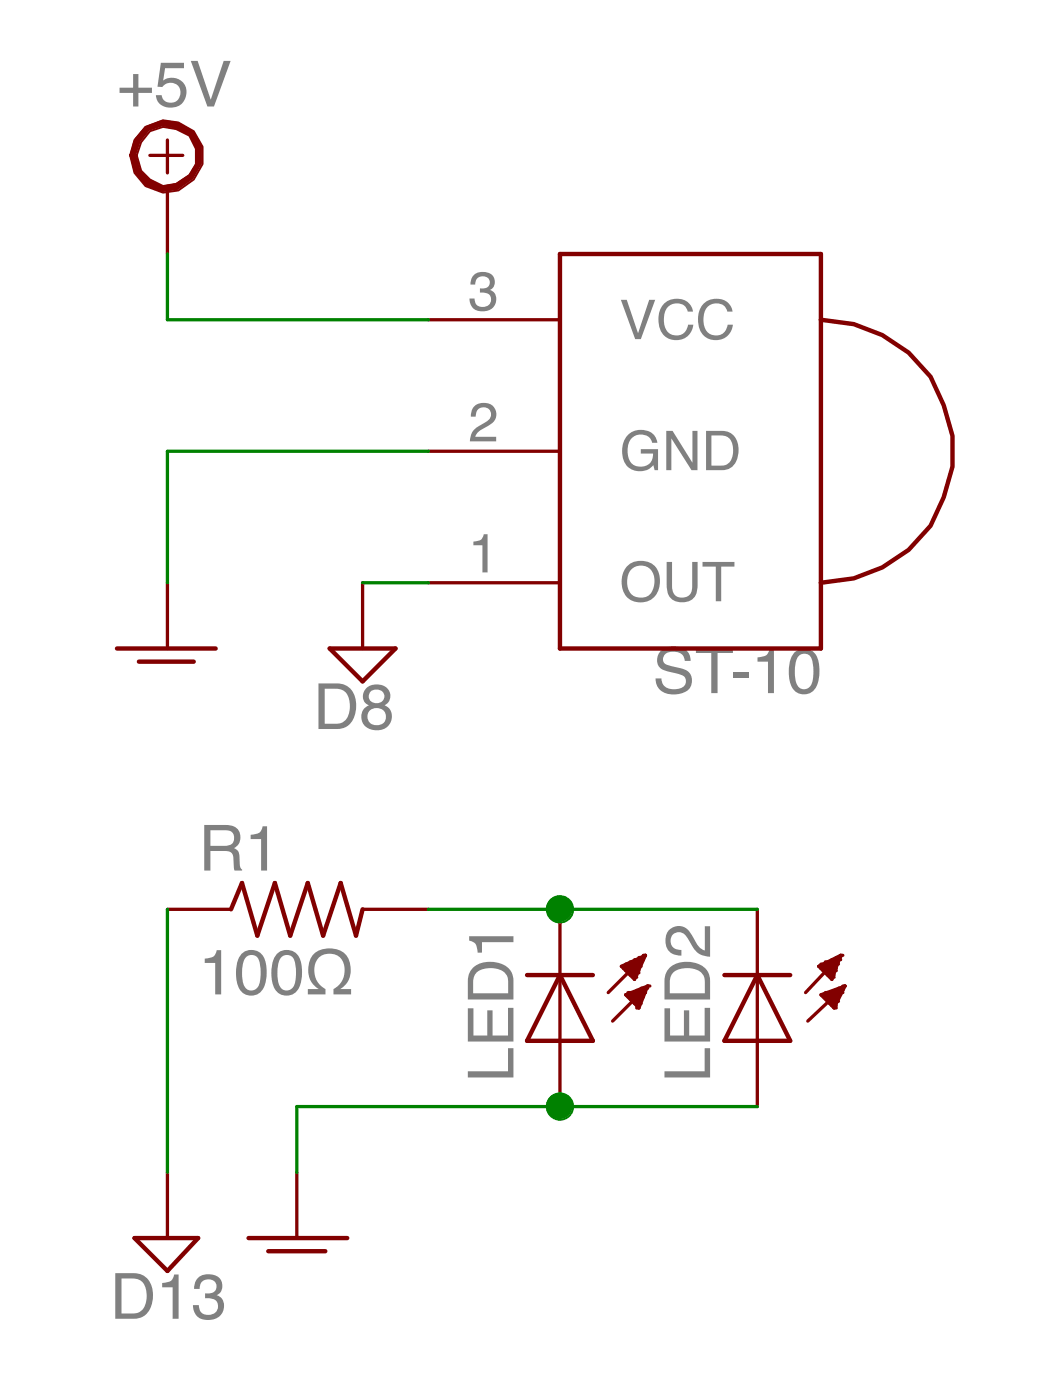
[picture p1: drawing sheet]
<?xml version="1.0" encoding="utf-8"?>
<!DOCTYPE eagle SYSTEM "eagle.dtd">
<eagle version="6.6.0">
<drawing>
<settings>
<setting alwaysvectorfont="no"/>
<setting verticaltext="up"/>
</settings>
<grid distance="0.1" unitdist="inch" unit="inch" style="lines" multiple="1" display="no" altdistance="0.01" altunitdist="inch" altunit="inch"/>
<schematic xreflabel="%F%N/%S.%C%R" xrefpart="/%S.%C%R">
<libraries>
<library name="resistor">
<symbols>
<symbol name="R-US">
<wire x1="-2.54" y1="0" x2="-2.159" y2="1.016" width="0.2032" layer="94"/>
<wire x1="-2.159" y1="1.016" x2="-1.524" y2="-1.016" width="0.2032" layer="94"/>
<wire x1="-1.524" y1="-1.016" x2="-0.889" y2="1.016" width="0.2032" layer="94"/>
<wire x1="-0.889" y1="1.016" x2="-0.254" y2="-1.016" width="0.2032" layer="94"/>
<wire x1="-0.254" y1="-1.016" x2="0.381" y2="1.016" width="0.2032" layer="94"/>
<wire x1="0.381" y1="1.016" x2="1.016" y2="-1.016" width="0.2032" layer="94"/>
<wire x1="1.016" y1="-1.016" x2="1.651" y2="1.016" width="0.2032" layer="94"/>
<wire x1="1.651" y1="1.016" x2="2.286" y2="-1.016" width="0.2032" layer="94"/>
<wire x1="2.286" y1="-1.016" x2="2.54" y2="0" width="0.2032" layer="94"/>
<text x="-3.81" y="1.4986" size="1.778" layer="95">&gt;NAME</text>
<text x="-3.81" y="-3.302" size="1.778" layer="96">&gt;VALUE</text>
<pin name="2" x="5.08" y="0" visible="off" length="short" direction="pas" swaplevel="1" rot="R180"/>
<pin name="1" x="-5.08" y="0" visible="off" length="short" direction="pas" swaplevel="1"/>
</symbol>
</symbols>
<devicesets>
<deviceset name="R-US_" prefix="R" uservalue="yes">
<gates>
<gate name="G$1" symbol="R-US" x="0" y="0"/>
</gates>
<devices>
<device name="R0402" package="R0402">
<connects>
<connect gate="G$1" pin="1" pad="1"/>
<connect gate="G$1" pin="2" pad="2"/>
</connects>
<technologies>
<technology name=""/>
</technologies>
</device>
<device name="R0603" package="R0603">
<connects>
<connect gate="G$1" pin="1" pad="1"/>
<connect gate="G$1" pin="2" pad="2"/>
</connects>
<technologies>
<technology name=""/>
</technologies>
</device>
<device name="R0805" package="R0805">
<connects>
<connect gate="G$1" pin="1" pad="1"/>
<connect gate="G$1" pin="2" pad="2"/>
</connects>
<technologies>
<technology name=""/>
</technologies>
</device>
<device name="R0805W" package="R0805W">
<connects>
<connect gate="G$1" pin="1" pad="1"/>
<connect gate="G$1" pin="2" pad="2"/>
</connects>
<technologies>
<technology name=""/>
</technologies>
</device>
<device name="R1005" package="R1005">
<connects>
<connect gate="G$1" pin="1" pad="1"/>
<connect gate="G$1" pin="2" pad="2"/>
</connects>
<technologies>
<technology name=""/>
</technologies>
</device>
<device name="R1206" package="R1206">
<connects>
<connect gate="G$1" pin="1" pad="1"/>
<connect gate="G$1" pin="2" pad="2"/>
</connects>
<technologies>
<technology name=""/>
</technologies>
</device>
<device name="R1206W" package="R1206W">
<connects>
<connect gate="G$1" pin="1" pad="1"/>
<connect gate="G$1" pin="2" pad="2"/>
</connects>
<technologies>
<technology name=""/>
</technologies>
</device>
<device name="R1210" package="R1210">
<connects>
<connect gate="G$1" pin="1" pad="1"/>
<connect gate="G$1" pin="2" pad="2"/>
</connects>
<technologies>
<technology name=""/>
</technologies>
</device>
<device name="R1210W" package="R1210W">
<connects>
<connect gate="G$1" pin="1" pad="1"/>
<connect gate="G$1" pin="2" pad="2"/>
</connects>
<technologies>
<technology name=""/>
</technologies>
</device>
<device name="R2010" package="R2010">
<connects>
<connect gate="G$1" pin="1" pad="1"/>
<connect gate="G$1" pin="2" pad="2"/>
</connects>
<technologies>
<technology name=""/>
</technologies>
</device>
<device name="R2010W" package="R2010W">
<connects>
<connect gate="G$1" pin="1" pad="1"/>
<connect gate="G$1" pin="2" pad="2"/>
</connects>
<technologies>
<technology name=""/>
</technologies>
</device>
<device name="R2012" package="R2012">
<connects>
<connect gate="G$1" pin="1" pad="1"/>
<connect gate="G$1" pin="2" pad="2"/>
</connects>
<technologies>
<technology name=""/>
</technologies>
</device>
<device name="R2012W" package="R2012W">
<connects>
<connect gate="G$1" pin="1" pad="1"/>
<connect gate="G$1" pin="2" pad="2"/>
</connects>
<technologies>
<technology name=""/>
</technologies>
</device>
<device name="R2512" package="R2512">
<connects>
<connect gate="G$1" pin="1" pad="1"/>
<connect gate="G$1" pin="2" pad="2"/>
</connects>
<technologies>
<technology name=""/>
</technologies>
</device>
<device name="R2512W" package="R2512W">
<connects>
<connect gate="G$1" pin="1" pad="1"/>
<connect gate="G$1" pin="2" pad="2"/>
</connects>
<technologies>
<technology name=""/>
</technologies>
</device>
<device name="R3216" package="R3216">
<connects>
<connect gate="G$1" pin="1" pad="1"/>
<connect gate="G$1" pin="2" pad="2"/>
</connects>
<technologies>
<technology name=""/>
</technologies>
</device>
<device name="R3216W" package="R3216W">
<connects>
<connect gate="G$1" pin="1" pad="1"/>
<connect gate="G$1" pin="2" pad="2"/>
</connects>
<technologies>
<technology name=""/>
</technologies>
</device>
<device name="R3225" package="R3225">
<connects>
<connect gate="G$1" pin="1" pad="1"/>
<connect gate="G$1" pin="2" pad="2"/>
</connects>
<technologies>
<technology name=""/>
</technologies>
</device>
<device name="R3225W" package="R3225W">
<connects>
<connect gate="G$1" pin="1" pad="1"/>
<connect gate="G$1" pin="2" pad="2"/>
</connects>
<technologies>
<technology name=""/>
</technologies>
</device>
<device name="R5025" package="R5025">
<connects>
<connect gate="G$1" pin="1" pad="1"/>
<connect gate="G$1" pin="2" pad="2"/>
</connects>
<technologies>
<technology name=""/>
</technologies>
</device>
<device name="R5025W" package="R5025W">
<connects>
<connect gate="G$1" pin="1" pad="1"/>
<connect gate="G$1" pin="2" pad="2"/>
</connects>
<technologies>
<technology name=""/>
</technologies>
</device>
<device name="R6332" package="R6332">
<connects>
<connect gate="G$1" pin="1" pad="1"/>
<connect gate="G$1" pin="2" pad="2"/>
</connects>
<technologies>
<technology name=""/>
</technologies>
</device>
<device name="R6332W" package="R6332W">
<connects>
<connect gate="G$1" pin="1" pad="1"/>
<connect gate="G$1" pin="2" pad="2"/>
</connects>
<technologies>
<technology name=""/>
</technologies>
</device>
<device name="M0805" package="M0805">
<connects>
<connect gate="G$1" pin="1" pad="1"/>
<connect gate="G$1" pin="2" pad="2"/>
</connects>
<technologies>
<technology name=""/>
</technologies>
</device>
<device name="M1206" package="M1206">
<connects>
<connect gate="G$1" pin="1" pad="1"/>
<connect gate="G$1" pin="2" pad="2"/>
</connects>
<technologies>
<technology name=""/>
</technologies>
</device>
<device name="M1406" package="M1406">
<connects>
<connect gate="G$1" pin="1" pad="1"/>
<connect gate="G$1" pin="2" pad="2"/>
</connects>
<technologies>
<technology name=""/>
</technologies>
</device>
<device name="M2012" package="M2012">
<connects>
<connect gate="G$1" pin="1" pad="1"/>
<connect gate="G$1" pin="2" pad="2"/>
</connects>
<technologies>
<technology name=""/>
</technologies>
</device>
<device name="M2309" package="M2309">
<connects>
<connect gate="G$1" pin="1" pad="1"/>
<connect gate="G$1" pin="2" pad="2"/>
</connects>
<technologies>
<technology name=""/>
</technologies>
</device>
<device name="M3216" package="M3216">
<connects>
<connect gate="G$1" pin="1" pad="1"/>
<connect gate="G$1" pin="2" pad="2"/>
</connects>
<technologies>
<technology name=""/>
</technologies>
</device>
<device name="M3516" package="M3516">
<connects>
<connect gate="G$1" pin="1" pad="1"/>
<connect gate="G$1" pin="2" pad="2"/>
</connects>
<technologies>
<technology name=""/>
</technologies>
</device>
<device name="M5923" package="M5923">
<connects>
<connect gate="G$1" pin="1" pad="1"/>
<connect gate="G$1" pin="2" pad="2"/>
</connects>
<technologies>
<technology name=""/>
</technologies>
</device>
<device name="0204/5" package="0204/5">
<connects>
<connect gate="G$1" pin="1" pad="1"/>
<connect gate="G$1" pin="2" pad="2"/>
</connects>
<technologies>
<technology name=""/>
</technologies>
</device>
<device name="0204/7" package="0204/7">
<connects>
<connect gate="G$1" pin="1" pad="1"/>
<connect gate="G$1" pin="2" pad="2"/>
</connects>
<technologies>
<technology name=""/>
</technologies>
</device>
<device name="0207/10" package="0207/10">
<connects>
<connect gate="G$1" pin="1" pad="1"/>
<connect gate="G$1" pin="2" pad="2"/>
</connects>
<technologies>
<technology name=""/>
</technologies>
</device>
<device name="0207/12" package="0207/12">
<connects>
<connect gate="G$1" pin="1" pad="1"/>
<connect gate="G$1" pin="2" pad="2"/>
</connects>
<technologies>
<technology name=""/>
</technologies>
</device>
<device name="0207/15" package="0207/15">
<connects>
<connect gate="G$1" pin="1" pad="1"/>
<connect gate="G$1" pin="2" pad="2"/>
</connects>
<technologies>
<technology name=""/>
</technologies>
</device>
<device name="0207/2V" package="0207/2V">
<connects>
<connect gate="G$1" pin="1" pad="1"/>
<connect gate="G$1" pin="2" pad="2"/>
</connects>
<technologies>
<technology name=""/>
</technologies>
</device>
<device name="0207/5V" package="0207/5V">
<connects>
<connect gate="G$1" pin="1" pad="1"/>
<connect gate="G$1" pin="2" pad="2"/>
</connects>
<technologies>
<technology name=""/>
</technologies>
</device>
<device name="0207/7" package="0207/7">
<connects>
<connect gate="G$1" pin="1" pad="1"/>
<connect gate="G$1" pin="2" pad="2"/>
</connects>
<technologies>
<technology name=""/>
</technologies>
</device>
<device name="0309/10" package="0309/10">
<connects>
<connect gate="G$1" pin="1" pad="1"/>
<connect gate="G$1" pin="2" pad="2"/>
</connects>
<technologies>
<technology name=""/>
</technologies>
</device>
<device name="0309/12" package="0309/12">
<connects>
<connect gate="G$1" pin="1" pad="1"/>
<connect gate="G$1" pin="2" pad="2"/>
</connects>
<technologies>
<technology name=""/>
</technologies>
</device>
<device name="0411/12" package="0411/12">
<connects>
<connect gate="G$1" pin="1" pad="1"/>
<connect gate="G$1" pin="2" pad="2"/>
</connects>
<technologies>
<technology name=""/>
</technologies>
</device>
<device name="0411/15" package="0411/15">
<connects>
<connect gate="G$1" pin="1" pad="1"/>
<connect gate="G$1" pin="2" pad="2"/>
</connects>
<technologies>
<technology name=""/>
</technologies>
</device>
<device name="0411/3V" package="0411V">
<connects>
<connect gate="G$1" pin="1" pad="1"/>
<connect gate="G$1" pin="2" pad="2"/>
</connects>
<technologies>
<technology name=""/>
</technologies>
</device>
<device name="0414/15" package="0414/15">
<connects>
<connect gate="G$1" pin="1" pad="1"/>
<connect gate="G$1" pin="2" pad="2"/>
</connects>
<technologies>
<technology name=""/>
</technologies>
</device>
<device name="0414/5V" package="0414V">
<connects>
<connect gate="G$1" pin="1" pad="1"/>
<connect gate="G$1" pin="2" pad="2"/>
</connects>
<technologies>
<technology name=""/>
</technologies>
</device>
<device name="0617/17" package="0617/17">
<connects>
<connect gate="G$1" pin="1" pad="1"/>
<connect gate="G$1" pin="2" pad="2"/>
</connects>
<technologies>
<technology name=""/>
</technologies>
</device>
<device name="0617/22" package="0617/22">
<connects>
<connect gate="G$1" pin="1" pad="1"/>
<connect gate="G$1" pin="2" pad="2"/>
</connects>
<technologies>
<technology name=""/>
</technologies>
</device>
<device name="0617/5V" package="0617V">
<connects>
<connect gate="G$1" pin="1" pad="1"/>
<connect gate="G$1" pin="2" pad="2"/>
</connects>
<technologies>
<technology name=""/>
</technologies>
</device>
<device name="0922/22" package="0922/22">
<connects>
<connect gate="G$1" pin="1" pad="1"/>
<connect gate="G$1" pin="2" pad="2"/>
</connects>
<technologies>
<technology name=""/>
</technologies>
</device>
<device name="0613/5V" package="P0613V">
<connects>
<connect gate="G$1" pin="1" pad="1"/>
<connect gate="G$1" pin="2" pad="2"/>
</connects>
<technologies>
<technology name=""/>
</technologies>
</device>
<device name="0613/15" package="P0613/15">
<connects>
<connect gate="G$1" pin="1" pad="1"/>
<connect gate="G$1" pin="2" pad="2"/>
</connects>
<technologies>
<technology name=""/>
</technologies>
</device>
<device name="0817/22" package="P0817/22">
<connects>
<connect gate="G$1" pin="1" pad="1"/>
<connect gate="G$1" pin="2" pad="2"/>
</connects>
<technologies>
<technology name=""/>
</technologies>
</device>
<device name="0817/7V" package="P0817V">
<connects>
<connect gate="G$1" pin="1" pad="1"/>
<connect gate="G$1" pin="2" pad="2"/>
</connects>
<technologies>
<technology name=""/>
</technologies>
</device>
<device name="V234/12" package="V234/12">
<connects>
<connect gate="G$1" pin="1" pad="1"/>
<connect gate="G$1" pin="2" pad="2"/>
</connects>
<technologies>
<technology name=""/>
</technologies>
</device>
<device name="V235/17" package="V235/17">
<connects>
<connect gate="G$1" pin="1" pad="1"/>
<connect gate="G$1" pin="2" pad="2"/>
</connects>
<technologies>
<technology name=""/>
</technologies>
</device>
<device name="V526-0" package="V526-0">
<connects>
<connect gate="G$1" pin="1" pad="1"/>
<connect gate="G$1" pin="2" pad="2"/>
</connects>
<technologies>
<technology name=""/>
</technologies>
</device>
<device name="MELF0102AX" package="MINI_MELF-0102AX">
<connects>
<connect gate="G$1" pin="1" pad="1"/>
<connect gate="G$1" pin="2" pad="2"/>
</connects>
<technologies>
<technology name=""/>
</technologies>
</device>
<device name="0922V" package="0922V">
<connects>
<connect gate="G$1" pin="1" pad="1"/>
<connect gate="G$1" pin="2" pad="2"/>
</connects>
<technologies>
<technology name=""/>
</technologies>
</device>
<device name="MELF0102R" package="MINI_MELF-0102R">
<connects>
<connect gate="G$1" pin="1" pad="1"/>
<connect gate="G$1" pin="2" pad="2"/>
</connects>
<technologies>
<technology name=""/>
</technologies>
</device>
<device name="MELF0102W" package="MINI_MELF-0102W">
<connects>
<connect gate="G$1" pin="1" pad="1"/>
<connect gate="G$1" pin="2" pad="2"/>
</connects>
<technologies>
<technology name=""/>
</technologies>
</device>
<device name="MELF0204R" package="MINI_MELF-0204R">
<connects>
<connect gate="G$1" pin="1" pad="1"/>
<connect gate="G$1" pin="2" pad="2"/>
</connects>
<technologies>
<technology name=""/>
</technologies>
</device>
<device name="MELF0204W" package="MINI_MELF-0204W">
<connects>
<connect gate="G$1" pin="1" pad="1"/>
<connect gate="G$1" pin="2" pad="2"/>
</connects>
<technologies>
<technology name=""/>
</technologies>
</device>
<device name="MELF0207R" package="MINI_MELF-0207R">
<connects>
<connect gate="G$1" pin="1" pad="1"/>
<connect gate="G$1" pin="2" pad="2"/>
</connects>
<technologies>
<technology name=""/>
</technologies>
</device>
<device name="MELF0207W" package="MINI_MELF-0207W">
<connects>
<connect gate="G$1" pin="1" pad="1"/>
<connect gate="G$1" pin="2" pad="2"/>
</connects>
<technologies>
<technology name=""/>
</technologies>
</device>
<device name="RDH/15" package="RDH/15">
<connects>
<connect gate="G$1" pin="1" pad="1"/>
<connect gate="G$1" pin="2" pad="2"/>
</connects>
<technologies>
<technology name=""/>
</technologies>
</device>
<device name="0204/2V" package="0204V">
<connects>
<connect gate="G$1" pin="1" pad="1"/>
<connect gate="G$1" pin="2" pad="2"/>
</connects>
<technologies>
<technology name=""/>
</technologies>
</device>
<device name="0309/V" package="0309V">
<connects>
<connect gate="G$1" pin="1" pad="1"/>
<connect gate="G$1" pin="2" pad="2"/>
</connects>
<technologies>
<technology name=""/>
</technologies>
</device>
</devices>
</deviceset>
</devicesets>
</library>
<library name="adafruit">
<symbols>
<symbol name="LED">
<wire x1="1.27" y1="0" x2="0" y2="-2.54" width="0.254" layer="94"/>
<wire x1="0" y1="-2.54" x2="-1.27" y2="0" width="0.254" layer="94"/>
<wire x1="1.27" y1="-2.54" x2="0" y2="-2.54" width="0.254" layer="94"/>
<wire x1="0" y1="-2.54" x2="-1.27" y2="-2.54" width="0.254" layer="94"/>
<wire x1="1.27" y1="0" x2="0" y2="0" width="0.254" layer="94"/>
<wire x1="0" y1="0" x2="-1.27" y2="0" width="0.254" layer="94"/>
<wire x1="0" y1="0" x2="0" y2="-2.54" width="0.1524" layer="94"/>
<wire x1="-2.032" y1="-0.762" x2="-3.429" y2="-2.159" width="0.1524" layer="94"/>
<wire x1="-1.905" y1="-1.905" x2="-3.302" y2="-3.302" width="0.1524" layer="94"/>
<text x="3.556" y="-4.572" size="1.778" layer="95" rot="R90">&gt;NAME</text>
<text x="5.715" y="-4.572" size="1.778" layer="96" rot="R90">&gt;VALUE</text>
<pin name="C" x="0" y="-5.08" visible="off" length="short" direction="pas" rot="R90"/>
<pin name="A" x="0" y="2.54" visible="off" length="short" direction="pas" rot="R270"/>
<polygon width="0.1524" layer="94">
<vertex x="-3.429" y="-2.159"/>
<vertex x="-3.048" y="-1.27"/>
<vertex x="-2.54" y="-1.778"/>
</polygon>
<polygon width="0.1524" layer="94">
<vertex x="-3.302" y="-3.302"/>
<vertex x="-2.921" y="-2.413"/>
<vertex x="-2.413" y="-2.921"/>
</polygon>
</symbol>
<symbol name="PNA460XM">
<wire x1="-5.08" y1="7.62" x2="5.08" y2="7.62" width="0.254" layer="94"/>
<wire x1="5.08" y1="7.62" x2="5.08" y2="-7.62" width="0.254" layer="94"/>
<wire x1="5.08" y1="-7.62" x2="-5.08" y2="-7.62" width="0.254" layer="94"/>
<wire x1="-5.08" y1="-7.62" x2="-5.08" y2="-5.08" width="0.254" layer="94"/>
<wire x1="-5.08" y1="-5.08" x2="-5.08" y2="5.08" width="0.254" layer="94"/>
<wire x1="-5.08" y1="5.08" x2="-5.08" y2="7.62" width="0.254" layer="94"/>
<wire x1="-5.08" y1="-5.08" x2="-5.08" y2="5.08" width="0.254" layer="94" curve="-180"/>
<text x="-5.08" y="7.62" size="1.778" layer="95">&gt;NAME</text>
<text x="-5.08" y="-10.16" size="1.778" layer="95">&gt;VALUE</text>
<pin name="OUT" x="10.16" y="5.08" length="middle" direction="out" rot="R180"/>
<pin name="GND" x="10.16" y="0" length="middle" direction="pwr" rot="R180"/>
<pin name="VCC" x="10.16" y="-5.08" length="middle" direction="pwr" rot="R180"/>
</symbol>
</symbols>
<devicesets>
<deviceset name="LED" prefix="LED" uservalue="yes">
<gates>
<gate name="G$1" symbol="LED" x="0" y="0"/>
</gates>
<devices>
<device name="SMT1206" package="1206">
<connects>
<connect gate="G$1" pin="A" pad="A"/>
<connect gate="G$1" pin="C" pad="C"/>
</connects>
<technologies>
<technology name=""/>
</technologies>
</device>
<device name="LD260" package="LD260">
<connects>
<connect gate="G$1" pin="A" pad="A"/>
<connect gate="G$1" pin="C" pad="K"/>
</connects>
<technologies>
<technology name=""/>
</technologies>
</device>
<device name="SQR2X5" package="LED2X5">
<connects>
<connect gate="G$1" pin="A" pad="A"/>
<connect gate="G$1" pin="C" pad="K"/>
</connects>
<technologies>
<technology name=""/>
</technologies>
</device>
<device name="3MM" package="LED3MM">
<connects>
<connect gate="G$1" pin="A" pad="A"/>
<connect gate="G$1" pin="C" pad="K"/>
</connects>
<technologies>
<technology name=""/>
</technologies>
</device>
<device name="5MM" package="LED5MM">
<connects>
<connect gate="G$1" pin="A" pad="A"/>
<connect gate="G$1" pin="C" pad="K"/>
</connects>
<technologies>
<technology name=""/>
</technologies>
</device>
<device name="LSU260" package="LSU260">
<connects>
<connect gate="G$1" pin="A" pad="A"/>
<connect gate="G$1" pin="C" pad="K"/>
</connects>
<technologies>
<technology name=""/>
</technologies>
</device>
<device name="LZR181" package="LZR181">
<connects>
<connect gate="G$1" pin="A" pad="A"/>
<connect gate="G$1" pin="C" pad="K"/>
</connects>
<technologies>
<technology name=""/>
</technologies>
</device>
<device name="B152" package="Q62902-B152">
<connects>
<connect gate="G$1" pin="A" pad="A"/>
<connect gate="G$1" pin="C" pad="K"/>
</connects>
<technologies>
<technology name=""/>
</technologies>
</device>
<device name="B153" package="Q62902-B153">
<connects>
<connect gate="G$1" pin="A" pad="A"/>
<connect gate="G$1" pin="C" pad="K"/>
</connects>
<technologies>
<technology name=""/>
</technologies>
</device>
<device name="B155" package="Q62902-B155">
<connects>
<connect gate="G$1" pin="A" pad="A"/>
<connect gate="G$1" pin="C" pad="K"/>
</connects>
<technologies>
<technology name=""/>
</technologies>
</device>
<device name="B156" package="Q62902-B156">
<connects>
<connect gate="G$1" pin="A" pad="A"/>
<connect gate="G$1" pin="C" pad="K"/>
</connects>
<technologies>
<technology name=""/>
</technologies>
</device>
<device name="SFH480" package="SFH480">
<connects>
<connect gate="G$1" pin="A" pad="A"/>
<connect gate="G$1" pin="C" pad="K"/>
</connects>
<technologies>
<technology name=""/>
</technologies>
</device>
<device name="SFH482" package="SFH482">
<connects>
<connect gate="G$1" pin="A" pad="A"/>
<connect gate="G$1" pin="C" pad="K"/>
</connects>
<technologies>
<technology name=""/>
</technologies>
</device>
<device name="SQR5.7X3.2" package="U57X32">
<connects>
<connect gate="G$1" pin="A" pad="A"/>
<connect gate="G$1" pin="C" pad="K"/>
</connects>
<technologies>
<technology name=""/>
</technologies>
</device>
<device name="IRL80A" package="IRL80A">
<connects>
<connect gate="G$1" pin="A" pad="A"/>
<connect gate="G$1" pin="C" pad="K"/>
</connects>
<technologies>
<technology name=""/>
</technologies>
</device>
<device name="P-LCC-2" package="P-LCC-2">
<connects>
<connect gate="G$1" pin="A" pad="A"/>
<connect gate="G$1" pin="C" pad="C"/>
</connects>
<technologies>
<technology name=""/>
</technologies>
</device>
<device name="MINI-TOP" package="OSRAM-MINI-TOP-LED">
<connects>
<connect gate="G$1" pin="A" pad="A"/>
<connect gate="G$1" pin="C" pad="C"/>
</connects>
<technologies>
<technology name=""/>
</technologies>
</device>
<device name="SIDELED" package="OSRAM-SIDELED">
<connects>
<connect gate="G$1" pin="A" pad="A"/>
<connect gate="G$1" pin="C" pad="C"/>
</connects>
<technologies>
<technology name=""/>
</technologies>
</device>
<device name="SMART-LED" package="SMART-LED">
<connects>
<connect gate="G$1" pin="A" pad="A"/>
<connect gate="G$1" pin="C" pad="B"/>
</connects>
<technologies>
<technology name=""/>
</technologies>
</device>
<device name="P-LCC-2-BACK" package="P-LCC-2-TOPLED-RG">
<connects>
<connect gate="G$1" pin="A" pad="A"/>
<connect gate="G$1" pin="C" pad="C"/>
</connects>
<technologies>
<technology name=""/>
</technologies>
</device>
<device name="MICRO-SIDELED" package="MICRO-SIDELED">
<connects>
<connect gate="G$1" pin="A" pad="A"/>
<connect gate="G$1" pin="C" pad="C"/>
</connects>
<technologies>
<technology name=""/>
</technologies>
</device>
<device name="P-LCC-4" package="P-LCC-4">
<connects>
<connect gate="G$1" pin="A" pad="A"/>
<connect gate="G$1" pin="C" pad="C@4"/>
</connects>
<technologies>
<technology name=""/>
</technologies>
</device>
<device name="CHIP-LED0603" package="CHIP-LED0603">
<connects>
<connect gate="G$1" pin="A" pad="A"/>
<connect gate="G$1" pin="C" pad="C"/>
</connects>
<technologies>
<technology name=""/>
</technologies>
</device>
<device name="CHIP-LED0805" package="CHIP-LED0805">
<connects>
<connect gate="G$1" pin="A" pad="A"/>
<connect gate="G$1" pin="C" pad="C"/>
</connects>
<technologies>
<technology name=""/>
</technologies>
</device>
<device name="TOPLED-SANTANA" package="MINI-TOPLED-SANTANA">
<connects>
<connect gate="G$1" pin="A" pad="A"/>
<connect gate="G$1" pin="C" pad="C"/>
</connects>
<technologies>
<technology name=""/>
</technologies>
</device>
<device name="CHIPLED_0805" package="CHIPLED_0805">
<connects>
<connect gate="G$1" pin="A" pad="A"/>
<connect gate="G$1" pin="C" pad="C"/>
</connects>
<technologies>
<technology name=""/>
</technologies>
</device>
<device name="CHIPLED_1206" package="CHIPLED_1206">
<connects>
<connect gate="G$1" pin="A" pad="A"/>
<connect gate="G$1" pin="C" pad="C"/>
</connects>
<technologies>
<technology name=""/>
</technologies>
</device>
<device name="CHIPLED_0603" package="CHIPLED_0603">
<connects>
<connect gate="G$1" pin="A" pad="A"/>
<connect gate="G$1" pin="C" pad="C"/>
</connects>
<technologies>
<technology name=""/>
</technologies>
</device>
<device name="CHIPLED-0603-TTW" package="CHIPLED-0603-TTW">
<connects>
<connect gate="G$1" pin="A" pad="A@1"/>
<connect gate="G$1" pin="C" pad="C@1"/>
</connects>
<technologies>
<technology name=""/>
</technologies>
</device>
<device name="" package="SMARTLED-TTW">
<connects>
<connect gate="G$1" pin="A" pad="A@1"/>
<connect gate="G$1" pin="C" pad="C@1"/>
</connects>
<technologies>
<technology name=""/>
</technologies>
</device>
<device name="SMLK34" package="SMLK34">
<connects>
<connect gate="G$1" pin="A" pad="A"/>
<connect gate="G$1" pin="C" pad="K"/>
</connects>
<technologies>
<technology name=""/>
</technologies>
</device>
</devices>
</deviceset>
<deviceset name="PNA460XM">
<gates>
<gate name="G$1" symbol="PNA460XM" x="0" y="0"/>
</gates>
<devices>
<device name="" package="PNA460XM">
<connects>
<connect gate="G$1" pin="GND" pad="2"/>
<connect gate="G$1" pin="OUT" pad="1"/>
<connect gate="G$1" pin="VCC" pad="3"/>
</connects>
<technologies>
<technology name=""/>
</technologies>
</device>
</devices>
</deviceset>
</devicesets>
</library>
<library name="supply1">
<symbols>
<symbol name="AGND">
<wire x1="-1.905" y1="0" x2="1.905" y2="0" width="0.254" layer="94"/>
<wire x1="-1.0922" y1="-0.508" x2="1.0922" y2="-0.508" width="0.254" layer="94"/>
<text x="-2.54" y="-5.08" size="1.778" layer="96" rot="R90">&gt;VALUE</text>
<pin name="AGND" x="0" y="2.54" visible="off" length="short" direction="sup" rot="R270"/>
</symbol>
</symbols>
<devicesets>
<deviceset name="AGND" prefix="AGND">
<gates>
<gate name="VR1" symbol="AGND" x="0" y="0"/>
</gates>
<devices>
<device name="">
<technologies>
<technology name=""/>
</technologies>
</device>
</devices>
</deviceset>
</devicesets>
</library>
<library name="supply2">
<symbols>
<symbol name="GND1">
<wire x1="-1.27" y1="0" x2="1.27" y2="0" width="0.254" layer="94"/>
<wire x1="1.27" y1="0" x2="0" y2="-1.27" width="0.254" layer="94"/>
<wire x1="0" y1="-1.27" x2="-1.27" y2="0" width="0.254" layer="94"/>
<text x="-2.159" y="-3.175" size="1.778" layer="96">&gt;VALUE</text>
<pin name="GND1" x="0" y="2.54" visible="off" length="short" direction="sup" rot="R270"/>
</symbol>
<symbol name="+05V">
<wire x1="-0.635" y1="1.27" x2="0.635" y2="1.27" width="0.1524" layer="94"/>
<wire x1="0" y1="0.635" x2="0" y2="1.905" width="0.1524" layer="94"/>
<circle x="0" y="1.27" radius="1.27" width="0.254" layer="94"/>
<text x="-1.905" y="3.175" size="1.778" layer="96">&gt;VALUE</text>
<pin name="+5V" x="0" y="-2.54" visible="off" length="short" direction="sup" rot="R90"/>
</symbol>
<symbol name="GND">
<wire x1="-1.27" y1="0" x2="1.27" y2="0" width="0.254" layer="94"/>
<wire x1="1.27" y1="0" x2="0" y2="-1.27" width="0.254" layer="94"/>
<wire x1="0" y1="-1.27" x2="-1.27" y2="0" width="0.254" layer="94"/>
<text x="-1.905" y="-3.175" size="1.778" layer="96">&gt;VALUE</text>
<pin name="GND" x="0" y="2.54" visible="off" length="short" direction="sup" rot="R270"/>
</symbol>
</symbols>
<devicesets>
<deviceset name="GND1" prefix="SUPPLY">
<gates>
<gate name="G$1" symbol="GND1" x="0" y="0"/>
</gates>
<devices>
<device name="">
<technologies>
<technology name=""/>
</technologies>
</device>
</devices>
</deviceset>
<deviceset name="+5V" prefix="SUPPLY">
<gates>
<gate name="+5V" symbol="+05V" x="0" y="0"/>
</gates>
<devices>
<device name="">
<technologies>
<technology name=""/>
</technologies>
</device>
</devices>
</deviceset>
<deviceset name="GND" prefix="SUPPLY">
<gates>
<gate name="GND" symbol="GND" x="0" y="0"/>
</gates>
<devices>
<device name="">
<technologies>
<technology name=""/>
</technologies>
</device>
</devices>
</deviceset>
</devicesets>
</library>
</libraries>
<attributes>
</attributes>
<variantdefs>
</variantdefs>
<classes>
<class number="0" name="default" width="0" drill="0">
</class>
</classes>
<parts>
<part name="R1" library="resistor" deviceset="R-US_" device="0207/10" value="100Ω"/>
<part name="LED1" library="adafruit" deviceset="LED" device="5MM"/>
<part name="LED2" library="adafruit" deviceset="LED" device="5MM"/>
<part name="AGND1" library="supply1" deviceset="AGND" device="" value=""/>
<part name="SUPPLY1" library="supply2" deviceset="GND1" device="" value="D13"/>
<part name="ST-10" library="adafruit" deviceset="PNA460XM" device="" value=""/>
<part name="SUPPLY2" library="supply2" deviceset="+5V" device=""/>
<part name="SUPPLY3" library="supply2" deviceset="GND" device="" value="D8"/>
<part name="AGND2" library="supply1" deviceset="AGND" device="" value=""/>
</parts>
<sheets>
<sheet>
<plain>
</plain>
<instances>
<instance part="R1" gate="G$1" x="-7.62" y="5.08"/>
<instance part="LED1" gate="G$1" x="2.54" y="0" rot="R180"/>
<instance part="LED2" gate="G$1" x="10.16" y="0" rot="R180"/>
<instance part="AGND1" gate="VR1" x="-7.62" y="-7.62"/>
<instance part="SUPPLY1" gate="G$1" x="-12.7" y="-7.62"/>
<instance part="ST-10" gate="G$1" x="7.62" y="22.86" rot="R180"/>
<instance part="SUPPLY2" gate="+5V" x="-12.7" y="33.02"/>
<instance part="SUPPLY3" gate="GND" x="-5.08" y="15.24"/>
<instance part="AGND2" gate="VR1" x="-12.7" y="15.24"/>
</instances>
<busses>
</busses>
<nets>
<net name="N$1" class="0">
<segment>
<pinref part="R1" gate="G$1" pin="2"/>
<pinref part="LED1" gate="G$1" pin="C"/>
<wire x1="-2.54" y1="5.08" x2="2.54" y2="5.08" width="0.1524" layer="91"/>
<pinref part="LED2" gate="G$1" pin="C"/>
<wire x1="2.54" y1="5.08" x2="10.16" y2="5.08" width="0.1524" layer="91"/>
<junction x="2.54" y="5.08"/>
</segment>
</net>
<net name="AGND" class="0">
<segment>
<pinref part="LED2" gate="G$1" pin="A"/>
<pinref part="LED1" gate="G$1" pin="A"/>
<wire x1="10.16" y1="-2.54" x2="2.54" y2="-2.54" width="0.1524" layer="91"/>
<wire x1="2.54" y1="-2.54" x2="-7.62" y2="-2.54" width="0.1524" layer="91"/>
<wire x1="-7.62" y1="-2.54" x2="-7.62" y2="-5.08" width="0.1524" layer="91"/>
<pinref part="AGND1" gate="VR1" pin="AGND"/>
<junction x="2.54" y="-2.54"/>
</segment>
<segment>
<pinref part="AGND2" gate="VR1" pin="AGND"/>
<wire x1="-12.7" y1="17.78" x2="-12.7" y2="22.86" width="0.1524" layer="91"/>
<pinref part="ST-10" gate="G$1" pin="GND"/>
<wire x1="-12.7" y1="22.86" x2="-2.54" y2="22.86" width="0.1524" layer="91"/>
</segment>
</net>
<net name="GND1" class="0">
<segment>
<pinref part="SUPPLY1" gate="G$1" pin="GND1"/>
<wire x1="-12.7" y1="-5.08" x2="-12.7" y2="5.08" width="0.1524" layer="91"/>
<pinref part="R1" gate="G$1" pin="1"/>
</segment>
</net>
<net name="+5V" class="0">
<segment>
<pinref part="SUPPLY2" gate="+5V" pin="+5V"/>
<wire x1="-12.7" y1="30.48" x2="-12.7" y2="27.94" width="0.1524" layer="91"/>
<pinref part="ST-10" gate="G$1" pin="VCC"/>
<wire x1="-12.7" y1="27.94" x2="-2.54" y2="27.94" width="0.1524" layer="91"/>
</segment>
</net>
<net name="GND" class="0">
<segment>
<pinref part="SUPPLY3" gate="GND" pin="GND"/>
<pinref part="ST-10" gate="G$1" pin="OUT"/>
<wire x1="-5.08" y1="17.78" x2="-2.54" y2="17.78" width="0.1524" layer="91"/>
</segment>
</net>
</nets>
</sheet>
</sheets>
</schematic>
</drawing>
</eagle>
